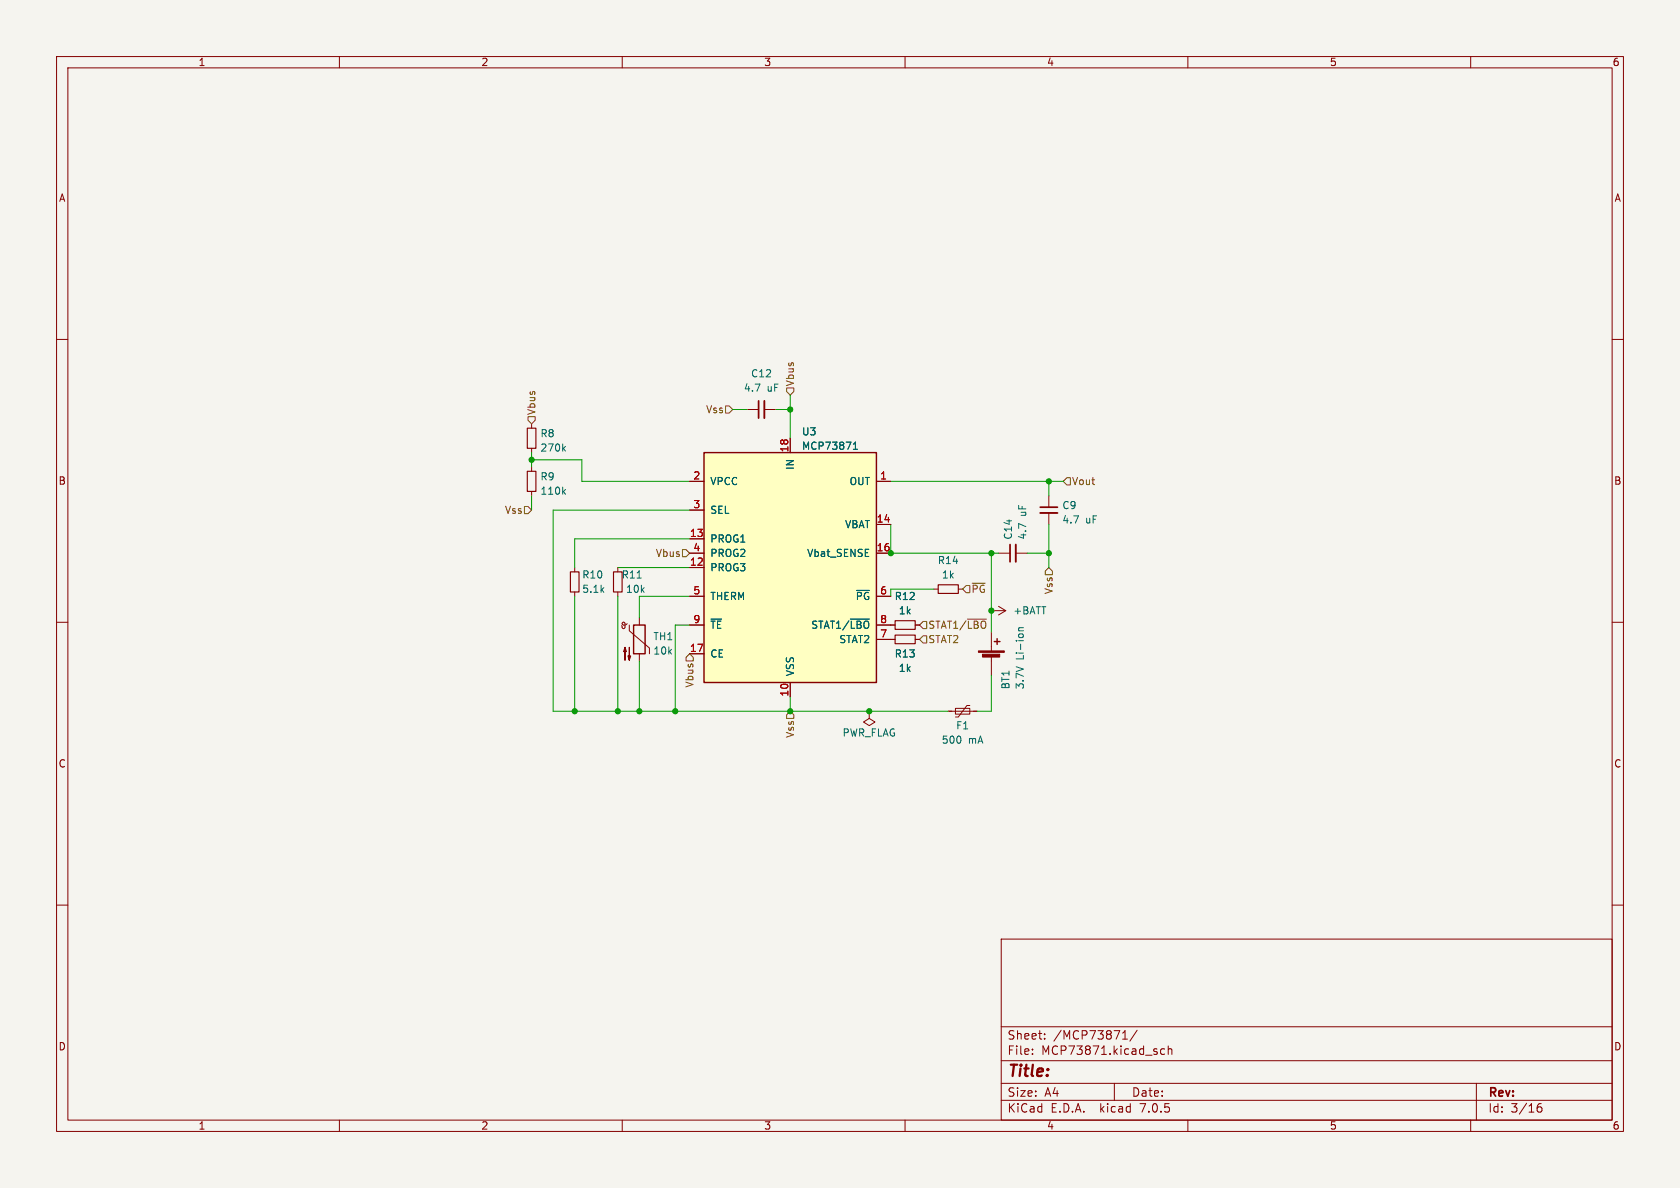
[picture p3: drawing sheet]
<svg xmlns="http://www.w3.org/2000/svg" width="297mm" height="210mm" viewBox="0 0 297 210" stroke-linecap="round" stroke-linejoin="round" font-family="sans-serif">
<path d="M0 0h297v210h-297z" fill="#f5f4ef" stroke="#f5f4ef" stroke-width=".18"/>
<g fill="none" stroke="#840000" stroke-width=".18">
<path d="M10 10h277v190h-277zM12 12h273v186h-273zM60 10v2M110 10v2M160 10v2M210 10v2M260 10v2M10 60h2M285 60h2M94 74.9v.8M94 79.2v.8M132.1 72.4h2"/>
<path d="M135.1 72.4h2.1M139.7 77.5v2.5M94 82.6v.7M94 86.9v.7M121.9 85.1h2.6M121.9 95.3h2.6M121.9 97.8h2.6M121.9 90.2h2.6M154.9 85.1h2.6M154.9 92.7h2.6M154.9 97.8h2.6M176.5 97.8h2.1"/>
<path d="M179.6 97.8h2M185.4 87.6v2.1M185.4 90.7v2M10 110h2M101.6 100.3v.8M101.6 104.6v.8M109.2 100.3v.8M109.2 104.6v.8M110.9 110.2l-.3 .3h-.3l-.3-.1v-.3l.3-.1 .2 .2v.7l-.2 .2-.2-.1-.2-.4M111.3 110.5v1l3.5 3.1v1M113 109.2v1.3M113 115.6v1.2"/>
<path d="M121.9 110.5h2.6M121.9 100.3h2.6M121.9 115.6h2.6M121.9 105.4h2.6M154.9 110.5h3.3M154.9 105.4h2.6M154.9 113h3.3M161.8 110.5h.8M161.8 113h.8M165.1 104.1h.8M169.4 104.1h.8M175.3 111.8v3.3"/>
<path d="M175.3 116.1v3.3M175.3 108h2.5M176.5 107.2l1.3 .8M177.8 108l-1.3 .7M285 110h2M139.7 120.7v2.5M153.7 125.7v1.3l1 .6-1 .7-1-.7 1-.6M153.7 125.7h.1M167.6 125.7h5.1M168.9 125.2h2.5v1h-2.5zM171.4 124.7h-.5l-1.5 2h-.5M10 160h2"/>
<path d="M285 160h2M177 166h108v32h-108zM60 198v2M110 198v2M160 198v2M177 194.5h108M177 191.5h108M177 187.5h108M177 181.5h108M182.5 186.3v.1M182.5 185.5v.1M184.7 183.6v.1"/>
<path d="M184.7 182.8v.1M197 191.5v3M198.5 183.7h.8M198.5 182.6l.4-.4v1.5M201 182.1l-1.3 2M205.9 185.5l-.4-.1-.3 .3v.4l.1 .2h.6M206.5 185.5l.2-.1 .4 .1 .1 .9M206.5 184.9v1.5M210 198v2M260 198v2M261 191.5v6.5M272.5 195.1a.6 .6 0 0 0-.8 .6v.6l.2 .2 .4 .1 .2-.1 .1-.5-.1-.3h-.5l-.3 .3"/>
</g>
<path d="M93.2 75.7h1.5v3.5h-1.5zM93.2 83.3h1.5v3.6h-1.5zM100.8 101.1h1.6v3.5h-1.6zM108.5 101.1h1.5v3.5h-1.5zM158.2 109.7h3.6v1.6h-3.6zM158.2 112.3h3.6v1.5h-3.6zM165.9 103.4h3.5v1.5h-3.5z" fill="none" stroke="#840000" stroke-width=".2"/>
<path d="M99.6 79.3l.4 .5M100 78.9l-.5 .5M150.9 79.4h.7M150.9 78.5l.3-.3v1.2M99.6 86.9l.4 .5M100 86.5l-.5 .5M150.3 109.4h3.4M180.1 111.5h.8M180.9 111h-.8v.3l.1 .2" fill="none" stroke="#006464" stroke-width=".18"/>
<path d="M124.5 80h30.4v40.7h-30.4zM112 110.5h2v5.1h-2zM175.8 113.4h1M176.3 112.9v1" fill="none" stroke="#840000" stroke-width=".25"/>
<g fill="#840000" stroke="#840000" stroke-width=".18">
<path d="M110.5 114.4l.2 .8h-.5l.3-.8v2.3z"/>
<path d="M111.3 114.4v2.3l-.3-.7h.5l-.2 .7z"/>
<path d="M173 115.1h4.5v.2h-4.5z"/>
<path d="M173.7 115.6h3v.6h-3z"/>
</g>
<path d="M135.1 70.9v3M179.6 96.3v3M183.9 90.7h3" fill="none" stroke="#840000" stroke-width=".33"/>
<path d="M134.1 70.9v3M178.6 96.3v3M183.9 89.7h3" fill="none" stroke="#840000" stroke-width=".3"/>
<path d="M124.5 80h30.4v40.7h-30.4z" fill="#ffffc2" stroke="#ffffc2" stroke-width=".18"/>
<g fill="none" stroke="#725600" stroke-width=".18">
<path d="M93.3 73.7h1.3v.6l-.6 .6-.7-.6zM128.3 71.8h.6l.6 .6-.6 .6h-.6zM139.1 68.6h1.2v.6l-.6 .7-.6-.7zM92.7 89.5h.6l.7 .7-.7 .6h-.6zM120.6 97.2h.7l.6 .6-.6 .6h-.7zM188.6 84.5h.6v1.2h-.6l-.6-.6zM121.9 115.6l.7 .6v.6h-1.3v-.6zM163.2 109.9h.6v1.2h-.6l-.6-.6zM163.2 112.4h.6v1.3h-.6l-.6-.7zM170.8 103.5h.6v1.3h-.6l-.6-.7zM171 109.4h3.4M185.4 100.3l.7 .7v.6h-1.3v-.6z"/>
<path d="M139.7 125.7l.6 .7v.6h-1.2v-.6z"/>
</g>
<g fill="none" stroke="#009600" stroke-width=".18">
<path d="M129.5 72.4h2.6M137.2 72.4h2.5M139.7 69.9v7.6M94 80v2.6M94 87.6v2.6M94 81.3h8.9v3.8h19M121.9 90.2h-24.1v35.5h69.8M121.9 95.3h-20.3v5M157.5 85.1h30.5M157.5 92.7v5.1h19M175.3 97.8v14M181.6 97.8h3.8"/>
<path d="M185.4 85.1v2.5M185.4 92.7v7.6M101.6 105.4v20.3M109.2 105.4v20.3M109.2 100.3h12.7M113 116.8v8.9M121.9 105.4h-8.9v3.8M121.9 110.5h-2.5v15.2M165.1 104.1h-7.6v1.3M175.3 119.4v6.3h-2.6M139.7 123.2v2.5"/>
</g>
<g fill="#009600" stroke="#009600" stroke-width=".18">
<circle cx="175.3" cy="97.8" r=".46"/>
<circle cx="157.5" cy="97.8" r=".46"/>
<circle cx="153.7" cy="125.7" r=".46"/>
<circle cx="185.4" cy="85.1" r=".46"/>
<circle cx="185.4" cy="97.8" r=".46"/>
<circle cx="175.3" cy="108" r=".46"/>
<circle cx="139.7" cy="125.7" r=".46"/>
<circle cx="109.2" cy="125.7" r=".46"/>
<circle cx="113" cy="125.7" r=".46"/>
<circle cx="101.6" cy="125.7" r=".46"/>
<circle cx="139.7" cy="72.4" r=".46"/>
<circle cx="119.4" cy="125.7" r=".46"/>
<circle cx="94" cy="81.3" r=".46"/>
</g>
<text font-size="2.8" fill="#840000" x="178" y="190.8">Title:</text>
<g font-size="2.1" fill="#840000">
<text x="178" y="183.9">Sheet:</text>
<text x="186.2" y="183.9">/MCP73871/</text>
<text x="178" y="186.6">File:</text>
<text x="184" y="186.6">MCP73871.kicad_sch</text>
<text x="178" y="196.8">KiCad</text>
<text x="178" y="194">Size:</text>
<text x="184.6" y="194">A4</text>
<text x="185.7" y="196.8">E.D.A.</text>
<text x="194.4" y="196.8">kicad</text>
<text x="200" y="194">Date:</text>
<text x="201.5" y="196.8">7.0.5</text>
<text x="263" y="194.2">Rev:</text>
<text x="263" y="196.8">Id:</text>
<text x="267" y="196.8">3/16</text>
</g>
<g font-size="1.8" fill="#840000">
<text x="35" y="11.8">1</text>
<text x="85" y="11.8">2</text>
<text x="135" y="11.8">3</text>
<text x="185" y="11.8">4</text>
<text x="235" y="11.8">5</text>
<text x="285" y="11.8">6</text>
<text x="10.4" y="35.8">A</text>
<text x="285.4" y="35.8">A</text>
<text x="10.3" y="85.8">B</text>
<text x="285.3" y="85.8">B</text>
<text x="10.3" y="135.8">C</text>
<text x="285.3" y="135.8">C</text>
<text x="10.3" y="185.8">D</text>
<text x="285.3" y="185.8">D</text>
<text x="35" y="199.8">1</text>
<text x="85" y="199.8">2</text>
<text x="135" y="199.8">3</text>
<text x="185" y="199.8">4</text>
<text x="235" y="199.8">5</text>
<text x="285" y="199.8">6</text>
</g>
<g font-size="1.8" fill="#006464">
<text x="131.4" y="69.4">4.7</text>
<text x="132.7" y="66.9">C12</text>
<text x="135.6" y="69.4">uF</text>
<text x="95.5" y="77.5">R8</text>
<text x="141.7" y="77.1">U3</text>
<text x="95.5" y="80">270k</text>
<text x="140.5" y="83.1" transform="rotate(-90 140.5 83.1)">IN</text>
<text x="141.7" y="79.7">MCP73871</text>
<text x="95.5" y="85.1">R9</text>
<text x="95.5" y="87.6">110k</text>
<text x="125.5" y="85.9">VPCC</text>
<text x="150.2" y="85.9">OUT</text>
<text x="125.5" y="91">SEL</text>
<text x="149.4" y="93.5">VBAT</text>
<text x="179.1" y="95.5" transform="rotate(-90 179.1 95.5)">C14</text>
<text x="181.6" y="95.5" transform="rotate(-90 181.6 95.5)">4.7</text>
<text x="181.6" y="91.3" transform="rotate(-90 181.6 91.3)">uF</text>
<text x="187.8" y="90.2">C9</text>
<text x="187.8" y="92.7">4.7</text>
<text x="191.9" y="92.7">uF</text>
<text x="125.5" y="101.2">PROG3</text>
<text x="125.5" y="96.1">PROG1</text>
<text x="125.5" y="98.6">PROG2</text>
<text x="142.7" y="98.6">Vbat_SENSE</text>
<text x="165.7" y="99.9">R14</text>
<text x="102.9" y="102.4">R10</text>
<text x="102.9" y="105">5.1k</text>
<text x="109.9" y="102.4">R11</text>
<text x="110.6" y="105">10k</text>
<text x="125.5" y="106.2">THERM</text>
<text x="151.3" y="106.2">~{PG}</text>
<text x="158.1" y="106.2">R12</text>
<text x="166.5" y="102.4">1k</text>
<text x="115.5" y="113.3">TH1</text>
<text x="125.5" y="111.3">~{TE}</text>
<text x="143.4" y="111.3">STAT1/~{LBO}</text>
<text x="148.4" y="113.9">STAT2</text>
<text x="158.8" y="108.8">1k</text>
<text x="179.1" y="108.8">+BATT</text>
<text x="115.5" y="115.9">10k</text>
<text x="125.5" y="116.4">CE</text>
<text x="140.5" y="119.6" transform="rotate(-90 140.5 119.6)">VSS</text>
<text x="158.1" y="116.4">R13</text>
<text x="158.8" y="118.9">1k</text>
<text x="181.2" y="116.7" transform="rotate(-90 181.2 116.7)">Li-ion</text>
<text x="178.6" y="121.9" transform="rotate(-90 178.6 121.9)">BT1</text>
<text x="181.2" y="121.9" transform="rotate(-90 181.2 121.9)">3.7V</text>
<text x="148.9" y="130.4">PWR_FLAG</text>
<text x="166.4" y="131.6">500</text>
<text x="169" y="129.1">F1</text>
<text x="171.2" y="131.6">mA</text>
</g>
<g font-size="1.8" fill="#725600">
<text x="140.5" y="68.4" transform="rotate(-90 140.5 68.4)">Vbus</text>
<text x="94.8" y="73.5" transform="rotate(-90 94.8 73.5)">Vbus</text>
<text x="124.8" y="73.2">Vss</text>
<text x="189.4" y="85.9">Vout</text>
<text x="89.2" y="91">Vss</text>
<text x="115.9" y="98.6">Vbus</text>
<text x="171.6" y="105">~{PG}</text>
<text x="186.2" y="105.1" transform="rotate(-90 186.2 105.1)">Vss</text>
<text x="164" y="111.3">STAT1/~{LBO}</text>
<text x="164" y="113.9">STAT2</text>
<text x="122.7" y="121.6" transform="rotate(-90 122.7 121.6)">Vbus</text>
<text x="140.5" y="130.5" transform="rotate(-90 140.5 130.5)">Vss</text>
</g>
<g font-size="1.8" fill="#a90000">
<text x="139.4" y="80" transform="rotate(-90 139.4 80)">18</text>
<text x="122.5" y="84.8">2</text>
<text x="122.5" y="89.9">3</text>
<text x="155.5" y="84.8">1</text>
<text x="121.9" y="95">13</text>
<text x="154.9" y="92.5">14</text>
<text x="121.9" y="100.1">12</text>
<text x="122.5" y="97.5">4</text>
<text x="154.9" y="97.5">16</text>
<text x="122.5" y="105.2">5</text>
<text x="155.5" y="105.2">6</text>
<text x="122.5" y="110.2">9</text>
<text x="155.5" y="112.8">7</text>
<text x="155.5" y="110.2">8</text>
<text x="121.9" y="115.3">17</text>
<text x="139.4" y="123.2" transform="rotate(-90 139.4 123.2)">10</text>
</g>
</svg>
